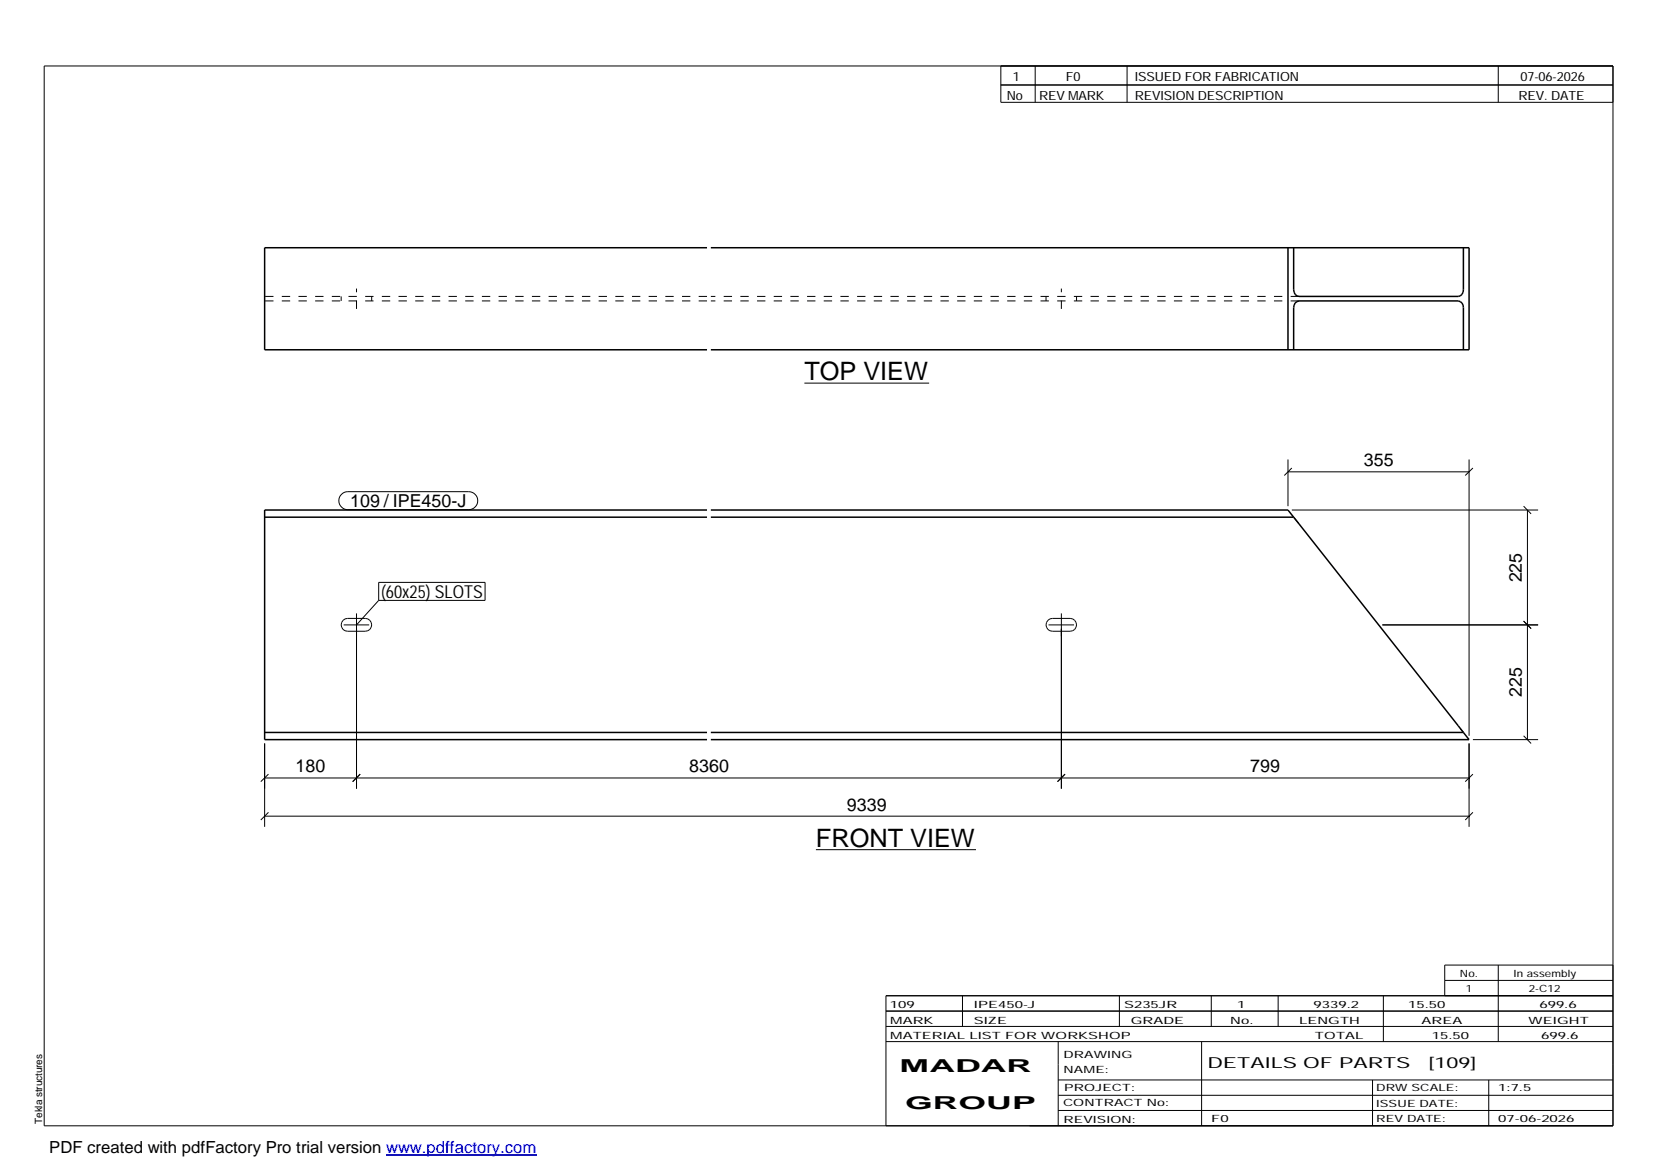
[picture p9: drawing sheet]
<svg xmlns="http://www.w3.org/2000/svg" width="420mm" height="297mm" viewBox="0 0 420 297" stroke-linecap="round" stroke-linejoin="round" font-family="sans-serif">
<g fill="none" stroke="#000" stroke-width=".25">
<path d="M11.2 16.7h398.3v269.1h-398.3zM254.1 16.7v9.3h155.4M262.8 16.7v9.3M286.1 16.7v9.3M380.4 16.7v9.3M254.1 21.6h155.4M204.2 97.3h31.7M327 119.8h46M327 116.7v11.8M328 118.8l-1.9 1.9M373 116.7v70.1M373.9 118.8l-1.9 1.9"/>
<path d="M86.7 125.5l.7-.5 .9-.2h30.7a2.29 2.29 0 0 1 2.3 2.3 2.29 2.29 0 0 1-2.3 2.3h-30.7a2.27 2.27 0 0 1-2.1-1.4 2.27 2.27 0 0 1 .5-2.5zM328 129.5h62.5M386.8 128.5l1.9 2M387.8 129.5v58.3M87.1 157.5l.5-.4 .6-.1h4.6a1.63 1.63 0 0 1 1.6 1.6 1.63 1.63 0 0 1-1.6 1.7h-4.6a1.62 1.62 0 0 1-1.5-1 1.62 1.62 0 0 1 .4-1.8zM87.2 158.7h6.5M90.5 155.7v44.5M96.1 147.9h27v4.5h-27zM96.1 152.4l-5.6 6.3M266 157.5l.5-.4 .7-.1h4.5a1.63 1.63 0 0 1 1.6 1.6 1.63 1.63 0 0 1-1.6 1.7h-4.5a1.62 1.62 0 0 1-1.5-1 1.62 1.62 0 0 1 .3-1.8zM266.2 158.7h6.5M269.5 155.7v44.5"/>
<path d="M350.9 158.7h39.6M386.8 157.7l1.9 1.9M67.2 188.8v21.1M67.2 197.5h305.8M68.2 196.5l-2 1.9M91.4 196.5l-1.9 1.9M270.4 196.5l-1.9 1.9M373 188.8v21.1M373.9 187.8h16.6M373.9 196.5l-1.9 1.9M386.8 186.8l1.9 2M67.2 207.2h305.8"/>
<path d="M68.2 206.2l-2 2M207.1 215.7h40.7M373.9 206.2l-1.9 2M224.9 256.7h184.6M244.3 252.8v7.8M284.2 252.8v7.8M307.5 252.8v7.8M324.5 252.8v7.8M351.2 252.8v11.6M366.8 248.9h42.7M380.4 245v19.4M409.5 245h-42.7v7.8"/>
<path d="M409.5 252.8h-184.6v33M224.9 264.4h184.6M224.9 260.6h184.6M268.6 264.4v21.4M268.6 274.2h140.9M268.6 278.1h140.9M305.1 264.4v21.4M348.4 274.2v11.6M378 274.2v11.6M268.6 281.9h140.9"/>
</g>
<g fill="none" stroke="#000" stroke-width=".38">
<path d="M179.5 62.9h-112.3v25.9h112.3M180.5 62.9h192.5v25.9h-192.5M327 62.9v25.9M328.4 62.9v10.7a1.54 1.54 0 0 0 1.4 1.7h40.4a1.55 1.55 0 0 0 1.3-1.7v-10.7M328.4 88.8v-10.7a1.54 1.54 0 0 1 1.4-1.7h40.4a1.55 1.55 0 0 1 1.3 1.7v10.7M67.2 131.3h112.3M179.5 129.5h-112.3v58.3h112.3M180.5 129.5h146.5l1.4 1.8M180.5 131.3h147.9M328.4 131.3l43.1 54.7M67.2 186h112.3M180.5 186h191"/>
<path d="M371.5 186l1.5 1.8h-192.5"/>
</g>
<path d="M86.6 75.3v1.1M90.5 78.4v-5.1M94.4 75.3v1.1M179.5 76.4h-112.3M179.5 75.3h-112.3M265.6 75.3v1.1M269.5 78.4v-5.1M273.3 75.3v1.1M329.8 76.4h-149.3M329.8 75.3h-149.3M329.8 133l-1.3-1.6M371.5 186l-.8-1.1" fill="none" stroke="#000" stroke-width=".25" stroke-dasharray="2.1 2.1" stroke-linecap="butt"/>
<path d="M98 293.3h38.2" fill="none" stroke="#00f" stroke-width=".3"/>
<g font-size="6.4">
<text x="204.2" y="96.5">TOP VIEW</text>
<text x="207.1" y="215">FRONT VIEW</text>
</g>
<g font-size="4.5">
<text x="346.2" y="118.3">355</text>
<text x="88.9" y="128.8">109 / IPE450-J</text>
<text x="386.4" y="147.9" transform="rotate(-90 386.4 147.9)">225</text>
<text x="96.7" y="151.8">(60x25) SLOTS</text>
<text x="386.4" y="177" transform="rotate(-90 386.4 177)">225</text>
<text x="75.1" y="196.1">180</text>
<text x="174.9" y="196.1">8360</text>
<text x="317.4" y="196.1">799</text>
<text x="215" y="205.8">9339</text>
<text x="228.4" y="272.3">MADAR</text>
<text x="229.8" y="281.6">GROUP</text>
</g>
<text font-size="4.2" x="12.5" y="292.7">PDF created with pdfFactory Pro trial version www.pdffactory.com</text>
<g font-size="3.9">
<text x="306.5" y="271.3">DETAILS OF PARTS</text>
<text x="362.7" y="271.3">[109]</text>
</g>
<g font-size="3.2">
<text x="257.1" y="20.5">1</text>
<text x="270.6" y="20.5">F0</text>
<text x="288.1" y="20.5">ISSUED FOR FABRICATION</text>
<text x="386" y="20.5">07-06-2026</text>
<text x="255.6" y="25.5">No</text>
<text x="263.8" y="25.5">REV MARK</text>
<text x="288.1" y="25.5">REVISION DESCRIPTION</text>
<text x="385.5" y="25.5">REV. DATE</text>
</g>
<g font-size="2.5">
<text x="370.6" y="247.9">No.</text>
<text x="372.1" y="251.8">1</text>
<text x="384.3" y="247.9">In assembly</text>
<text x="388.1" y="251.8">2-C12</text>
<text x="225.9" y="255.9">109</text>
<text x="247.3" y="255.9">IPE450-J</text>
<text x="285.4" y="255.9">S235JR</text>
<text x="314.1" y="255.9">1</text>
<text x="333.5" y="255.9">9339.2</text>
<text x="357.5" y="255.9">15.50</text>
<text x="390.8" y="255.9">699.6</text>
<text x="226" y="263.7">MATERIAL LIST FOR WORKSHOP</text>
<text x="226" y="259.9">MARK</text>
<text x="247.2" y="259.9">SIZE</text>
<text x="287.1" y="259.9">GRADE</text>
<text x="312.3" y="259.9">No.</text>
<text x="329.8" y="259.9">LENGTH</text>
<text x="333.8" y="263.7">TOTAL</text>
<text x="360.9" y="259.9">AREA</text>
<text x="363.5" y="263.7">15.50</text>
<text x="388.1" y="259.9">WEIGHT</text>
<text x="391.3" y="263.7">699.6</text>
<text x="270" y="268.5">DRAWING</text>
<text x="270" y="272.5">NAME:</text>
<text x="269.9" y="280.9">CONTRACT No:</text>
<text x="270.2" y="277">PROJECT:</text>
<text x="349.4" y="277.1">DRW SCALE:</text>
<text x="349.4" y="281">ISSUE DATE:</text>
<text x="380.4" y="277.1">1:7.5</text>
<text x="10.7" y="285.4" transform="rotate(-90 10.7 285.4)">Tekla structures</text>
<text x="270" y="285">REVISION:</text>
<text x="307.5" y="284.8">F0</text>
<text x="349.4" y="284.8">REV DATE:</text>
<text x="380.4" y="284.8">07-06-2026</text>
</g>
</svg>
